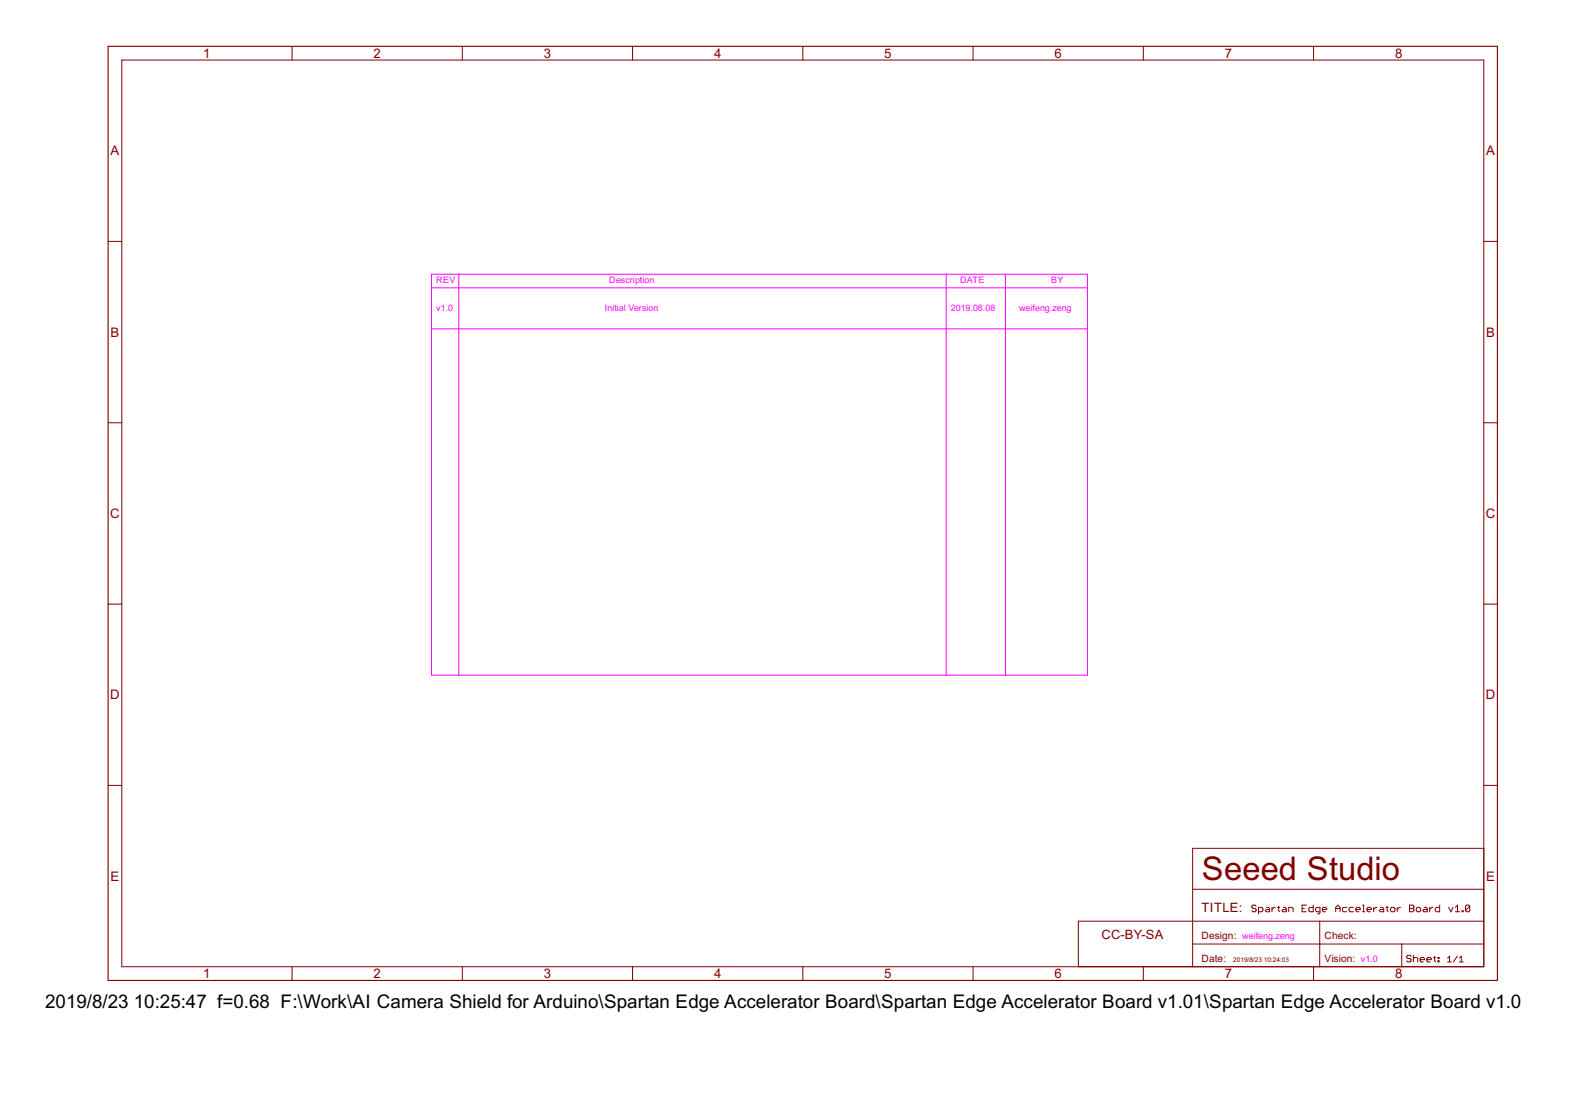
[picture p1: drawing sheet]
<svg xmlns="http://www.w3.org/2000/svg" width="297mm" height="210mm" viewBox="0 0 297 210" stroke-linecap="round" stroke-linejoin="round" font-family="sans-serif">
<path d="M81.3 51.6h123.5v75.5h-123.5zM81.3 54.2h123.5M86.4 51.6v75.5M178.2 51.6v75.5M189.4 51.6v75.5M81.3 61.9h123.5" fill="none" stroke="#f0f" stroke-width=".19"/>
<g fill="none" stroke="#800000" stroke-width=".19">
<path d="M22.9 11.3h256.6v170.7h-256.6zM55 8.7v2.6M87.1 8.7v2.6M119.1 8.7v2.6M151.2 8.7v2.6M183.3 8.7v2.6M215.3 8.7v2.6M247.4 8.7v2.6M20.4 45.4h2.5M279.5 45.4h2.5M20.4 79.6h2.5M279.5 79.6h2.5"/>
<path d="M20.4 113.7h2.5M279.5 113.7h2.5M20.4 147.8h2.5M279.5 159.7h-54.9v22.3M279.5 147.8h2.5M224.6 173.4h-21.5v8.6M224.6 177.7h54.9M224.6 173.4h54.9M224.6 167.4h54.9M236.6 170.6l-.2-.2h-.4l-.2 .4 .2 .2h.4l.2 .4-.2 .2h-.4l-.2-.2M237 171.6h.7l.2-.2v-.4l-.2-.2h-.7v1.2M238.5 170.8h.4l.2 .2v.6h-.6l-.2-.2 .2-.2h.6"/>
<path d="M239.6 170.8v.8M240.2 170.8h-.2l-.4 .4M240.6 170.8h.4M240.8 170.6v.8l.2 .2M241.7 170.8h.4l.2 .2v.6h-.6l-.2-.2 .2-.2h.6M242.7 171.6v-.8h.7l.2 .2v.6M245.3 171h.4M246.1 170.4h-.8v1.2h.8M247.4 170.4v1.2h-.7l-.2-.2v-.4l.2-.2h.7M248.6 173.4v8.6M248.6 171.6h-.6l-.2-.2v-.4l.2-.2h.6v1.1l-.4 .1M249.1 171.2h.8l-.2-.4h-.4l-.2 .2v.4l.2 .2h.4"/>
<path d="M251.6 171h.8M251.6 171.6v-.8l.4-.4 .4 .4v.8M253.7 170.8h-.7l-.1 .2v.4l.1 .2h.7M254.9 170.8h-.6l-.2 .2v.4l.2 .2h.6M255.4 171.2h.8l-.2-.4h-.4l-.2 .2v.4l.2 .2h.4M256.6 170.4h.3v1.2M256.6 171.6h.4M257.5 171.2h.8l-.2-.4h-.4l-.2 .2v.4l.2 .2h.4M258.7 170.8v.8M259.4 170.8h-.2l-.5 .4M260 170.8h.4l.2 .2v.6h-.6l-.2-.2 .2-.2h.6M261.1 170.8h.4"/>
<path d="M261.3 170.6v.8l.2 .2M262.1 170.8h.4l.2 .2v.4l-.2 .2h-.4l-.2-.2v-.4zM263.2 170.8v.8M263.8 170.8h-.2l-.4 .4M264 177.7v4.3M265.5 170.4h.6l.2 .2v.2l-.2 .2 .2 .2v.2l-.2 .2h-.6zM265.5 171h.6M266.2 179.8v1.3M267 170.8h.4l.2 .2v.4l-.2 .2h-.4l-.2-.2v-.4zM268.2 170.8h.4l.2 .2v.6h-.6l-.2-.2 .2-.2h.6M269.3 170.8v.8M269.9 170.8h-.2l-.4 .4"/>
<path d="M271.2 170.4v1.2h-.6l-.3-.2v-.4l.3-.2h.6M272.9 170.8l.4 .8 .4-.8M274.1 171.6h.9M274.1 170.8l.4-.4v1.2M275.4 171.4h.2v.2h-.2zM276.8 170.6l-.2-.2h-.4l-.2 .2v.8M276.8 170.6v.8l-.2 .2h-.4l-.2-.2M276.8 170.6l-.8 .8M55 182v2.6M87.1 182v2.6M119.1 182v2.6M151.2 182v2.6"/>
<path d="M183.3 182v2.6M215.3 182v2.6M247.4 182v2.6M265.8 180l-.2-.2h-.4l-.2 .5 .2 .1h.4l.2 .3v.2l-.2 .2h-.4l-.2-.2M266.2 180.4l.2-.1h.4l.2 .1v.7M267.5 180.7h.8v-.3l-.2-.1h-.4l-.2 .1v.5l.2 .2h.4M268.8 180.7h.8v-.3l-.2-.1h-.4l-.2 .1v.5l.2 .2h.4M270 180.3h.4M270.2 180v.9l.2 .2M270.8 180.3h.3v.1h-.3zM270.8 180.9h.3v.2h-.3zM272.7 181.1h.7"/>
<path d="M272.7 180.4l.3-.4v1.1M274.5 180l-.7 1.1M274.9 181.1h.7M274.9 180.4l.4-.4v1.1"/>
</g>
<path d="M20.4 8.7h261.6v175.9h-261.6z" fill="none" stroke="#800000" stroke-width=".21"/>
<text font-size="6.9" fill="#800000" x="226.4" y="165.7">Seeed Studio</text>
<g font-size="4">
<text x="8.5" y="189.8">2019/8/23</text>
<text x="25.2" y="189.8">10:25:47 f=0.68 F:\Work\AI Camera Shield for Arduino\Spartan Edge Accelerator Board\Spartan Edge Accelerator Board v1.01\Spartan Edge Accelerator Board v1.0\202002</text>
</g>
<g font-size="2.8" fill="#800000">
<text x="38.3" y="10.9">1</text>
<text x="70.4" y="10.9">2</text>
<text x="102.4" y="10.9">3</text>
<text x="134.5" y="10.9">4</text>
<text x="166.6" y="10.9">5</text>
<text x="198.6" y="10.9">6</text>
<text x="230.7" y="10.9">7</text>
<text x="262.8" y="10.9">8</text>
<text x="20.8" y="29.2">A</text>
<text x="279.9" y="29.2">A</text>
<text x="20.8" y="63.4">B</text>
<text x="279.9" y="63.4">B</text>
<text x="20.8" y="97.5">C</text>
<text x="279.9" y="97.5">C</text>
<text x="20.8" y="131.7">D</text>
<text x="279.9" y="131.7">D</text>
<text x="20.8" y="165.8">E</text>
<text x="279.9" y="165.8">E</text>
<text x="38.3" y="184.2">1</text>
<text x="70.4" y="184.2">2</text>
<text x="102.4" y="184.2">3</text>
<text x="134.5" y="184.2">4</text>
<text x="166.6" y="184.2">5</text>
<text x="198.6" y="184.2">6</text>
<text x="230.7" y="184.2">7</text>
<text x="262.8" y="184.2">8</text>
</g>
<g font-size="2.7" fill="#800000">
<text x="226.3" y="171.7">TITLE:</text>
<text x="207.4" y="176.9">CC-BY-SA</text>
</g>
<g font-size="2.1" fill="#800000">
<text x="226.3" y="176.9">Design:</text>
<text x="249.5" y="176.9">Check:</text>
<text x="226.3" y="181.1">Date:</text>
<text x="249.5" y="181.1">Vision:</text>
</g>
<g font-size="1.9" fill="#f0f">
<text x="82.2" y="53.3">REV</text>
<text x="114.8" y="53.3">Description</text>
<text x="180.8" y="53.3">DATE</text>
<text x="198" y="53.3">BY</text>
<text x="82.1" y="58.5">v1.0</text>
<text x="113.9" y="58.5">Initial Version</text>
<text x="179.1" y="58.5">2019.08.08</text>
<text x="192" y="58.5">weifeng.zeng</text>
<text x="234" y="176.9">weifeng.zeng</text>
<text x="256.3" y="181.1">v1.0</text>
</g>
<g font-size="1.4" fill="#800000">
<text x="232.3" y="181.1">2019/8/23</text>
<text x="238" y="181.1">10:24:03</text>
</g>
</svg>
